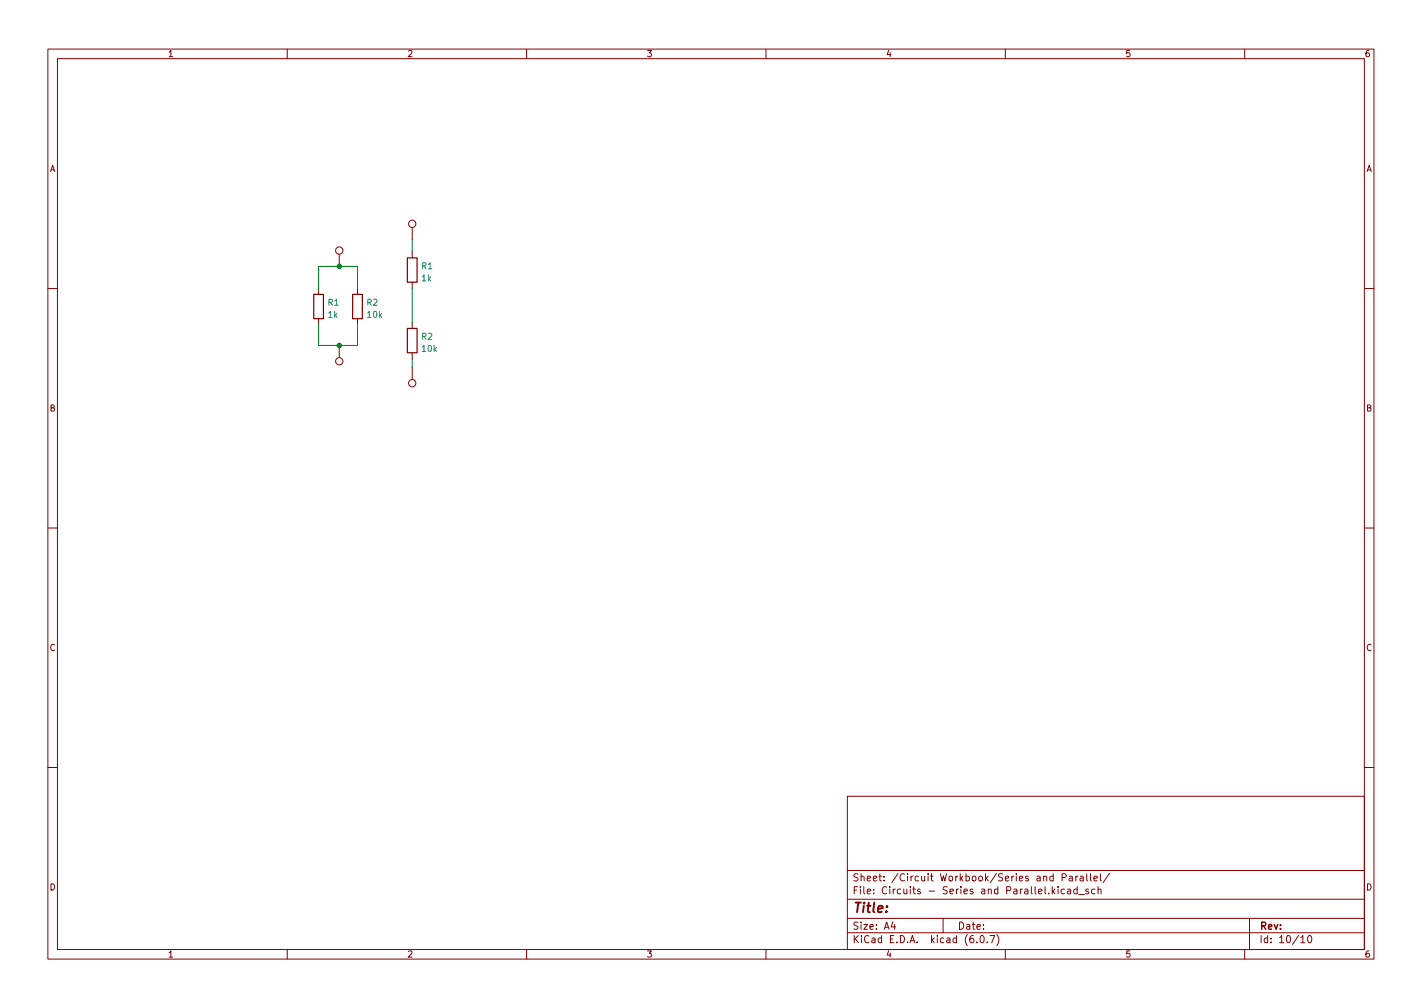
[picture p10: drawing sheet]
<svg xmlns="http://www.w3.org/2000/svg" width="297mm" height="210mm" viewBox="0 0 297 210" stroke-linecap="round" stroke-linejoin="round" font-family="sans-serif">
<g fill="none" stroke="#840000" stroke-width=".21">
<path d="M10 10.2h277v190.1h-277zM12 12.2h273v186.1h-273zM60 10.2v2M110 10.2v2M160 10.2v2M210 10.2v2M260 10.2v2M70.9 53.1v2.5M86.1 47.5v2.5M86.1 52.6v1.2M86.1 58.9v1.3M10 60.2h2"/>
<path d="M66.5 60.2v1.3M66.5 66.5v1.3M70.9 72.1v2.6M74.7 60.2v1.3M74.7 66.5v1.3M86.1 67.3v1.3M86.1 73.7v1.2M86.1 76.7v2.5M285 60.2h2M10 110.2h2M285 110.2h2M10 160.2h2"/>
<path d="M177 166.3h108v32h-108zM285 160.2h2M60 198.3v2M110 198.3v2M160 198.3v2M177 194.8h108M177 191.8h108M177 187.8h108M177 181.8h108M186.5 192.5l-.4 1h1M186.9 193v1M197 191.8v3"/>
<path d="M204.1 196.7v.1M204.9 195.4l.2-.1a.8 .8 0 0 1 .5 .8 .8 .8 0 0 1-.5 .7 1 1 0 0 1-.2-1.4zM206.2 196.7v.1M206.8 195.3h1l-.7 1.5M208.2 195.1a1.72 1.72 0 0 1 0 2.3M210 198.3v2M219.8 185.1v1.5M219.9 186.1l.5 .5M220.4 185.6l-.6 .6M221 185.1v.2M221 185.6v1M221.9 183.2l.7-.1 .1-.2-.1-.3-.7-.2v1.5"/>
<path d="M222.4 185.7l-.5-.1-.3 .3 .2 .7h.6M223 185.7h.6v.9M223.4 183h.5l.1 .9M223.6 186l-.5 .1-.2 .2 .2 .3h.5M224 183.3l-.5 .1-.2 .2 .2 .3h.5M224.7 182.9v1M225 185.7l-.4-.1-.3 .3 .1 .7h.6M225 185.1v1.5M225.1 182.9l-.4 .3M225.4 186.8h1.1M225.6 183h.6l.1 .9M226.3 183.3l-.5 .1-.2 .2 .2 .3h.5"/>
<path d="M227 182.4v1.3l.2 .2M227.4 185.7l-.4-.1-.2 .2 .1 .3 .5 .1v.4h-.6M227.8 182.4v1.3l.2 .2M228.5 183.4l.7-.1-.1-.3-.4-.1-.2 .2 .1 .8h.5M228.7 185.7l-.4-.1-.3 .3 .1 .7h.6M229.4 185.8l.2-.2 .3 .1 .1 .9M229.4 185.1v1.5M229.9 182.4v1.3l.2 .2M231.7 182.4l-1.3 1.9M260 198.3v2M261 191.8v6.5M271.7 195.8l.5-.5v1.5"/>
<path d="M271.7 196.8h.9M273.4 195.4l.1-.1a.8 .8 0 0 1 .5 .8 .8 .8 0 0 1-.5 .7 .99 .99 0 0 1-.1-1.4z"/>
<circle cx="70.9" cy="52.3" r=".76"/>
<circle cx="86.1" cy="46.7" r=".76"/>
<circle cx="70.9" cy="75.4" r=".76"/>
<circle cx="86.1" cy="80" r=".76"/>
</g>
<path d="M85.1 53.8h2v5.1h-2zM65.5 61.5h2.1v5h-2.1zM73.7 61.5h2v5h-2zM85.1 68.6h2v5.1h-2z" fill="none" stroke="#840000" stroke-width=".25"/>
<path d="M86.1 50v2.6M66.5 60.2v-4.6h8.2v4.6M66.5 67.8v4.3h8.2v-4.3M86.1 60.2v7.1M86.1 74.9v1.8" fill="none" stroke="#008400" stroke-width=".21"/>
<g fill="#008400" stroke="#008400" stroke-width=".21">
<circle cx="70.9" cy="72.1" r=".46"/>
<circle cx="70.9" cy="55.6" r=".46"/>
</g>
<text font-size="2.8" fill="#840000" x="178" y="190.6">Title:</text>
<g font-size="2.1" fill="#840000">
<text x="178" y="184">Sheet: /Circuit Workbook/Series and Parallel/</text>
<text x="178" y="186.7">File: Circuits - Series and Parallel.kicad_sch</text>
<text x="178" y="196.9">KiCad E.D.A. kicad (6.0.7)</text>
<text x="178" y="194.1">Size: A4</text>
<text x="200" y="194.1">Date:</text>
<text x="263" y="194.1">Rev:</text>
<text x="263" y="196.9">Id: 10/10</text>
</g>
<g font-size="1.8" fill="#840000">
<text x="35" y="11.9">1</text>
<text x="85" y="11.9">2</text>
<text x="135" y="11.9">3</text>
<text x="185" y="11.9">4</text>
<text x="235" y="11.9">5</text>
<text x="285" y="11.9">6</text>
<text x="10.3" y="35.9">A</text>
<text x="285.3" y="35.9">A</text>
<text x="10.3" y="85.9">B</text>
<text x="285.3" y="85.9">B</text>
<text x="10.3" y="135.9">C</text>
<text x="285.3" y="135.9">C</text>
<text x="10.3" y="185.9">D</text>
<text x="285.3" y="185.9">D</text>
<text x="35" y="199.9">1</text>
<text x="85" y="199.9">2</text>
<text x="135" y="199.9">3</text>
<text x="185" y="199.9">4</text>
<text x="235" y="199.9">5</text>
<text x="285" y="199.9">6</text>
</g>
<g font-size="1.8" fill="#008484">
<text x="88.1" y="56.2">R1</text>
<text x="88.1" y="58.7">1k</text>
<text x="68.5" y="63.8">R1</text>
<text x="76.6" y="63.8">R2</text>
<text x="68.5" y="66.3">1k</text>
<text x="76.8" y="66.3">10k</text>
<text x="88.1" y="70.9">R2</text>
<text x="88.2" y="73.5">10k</text>
</g>
</svg>
